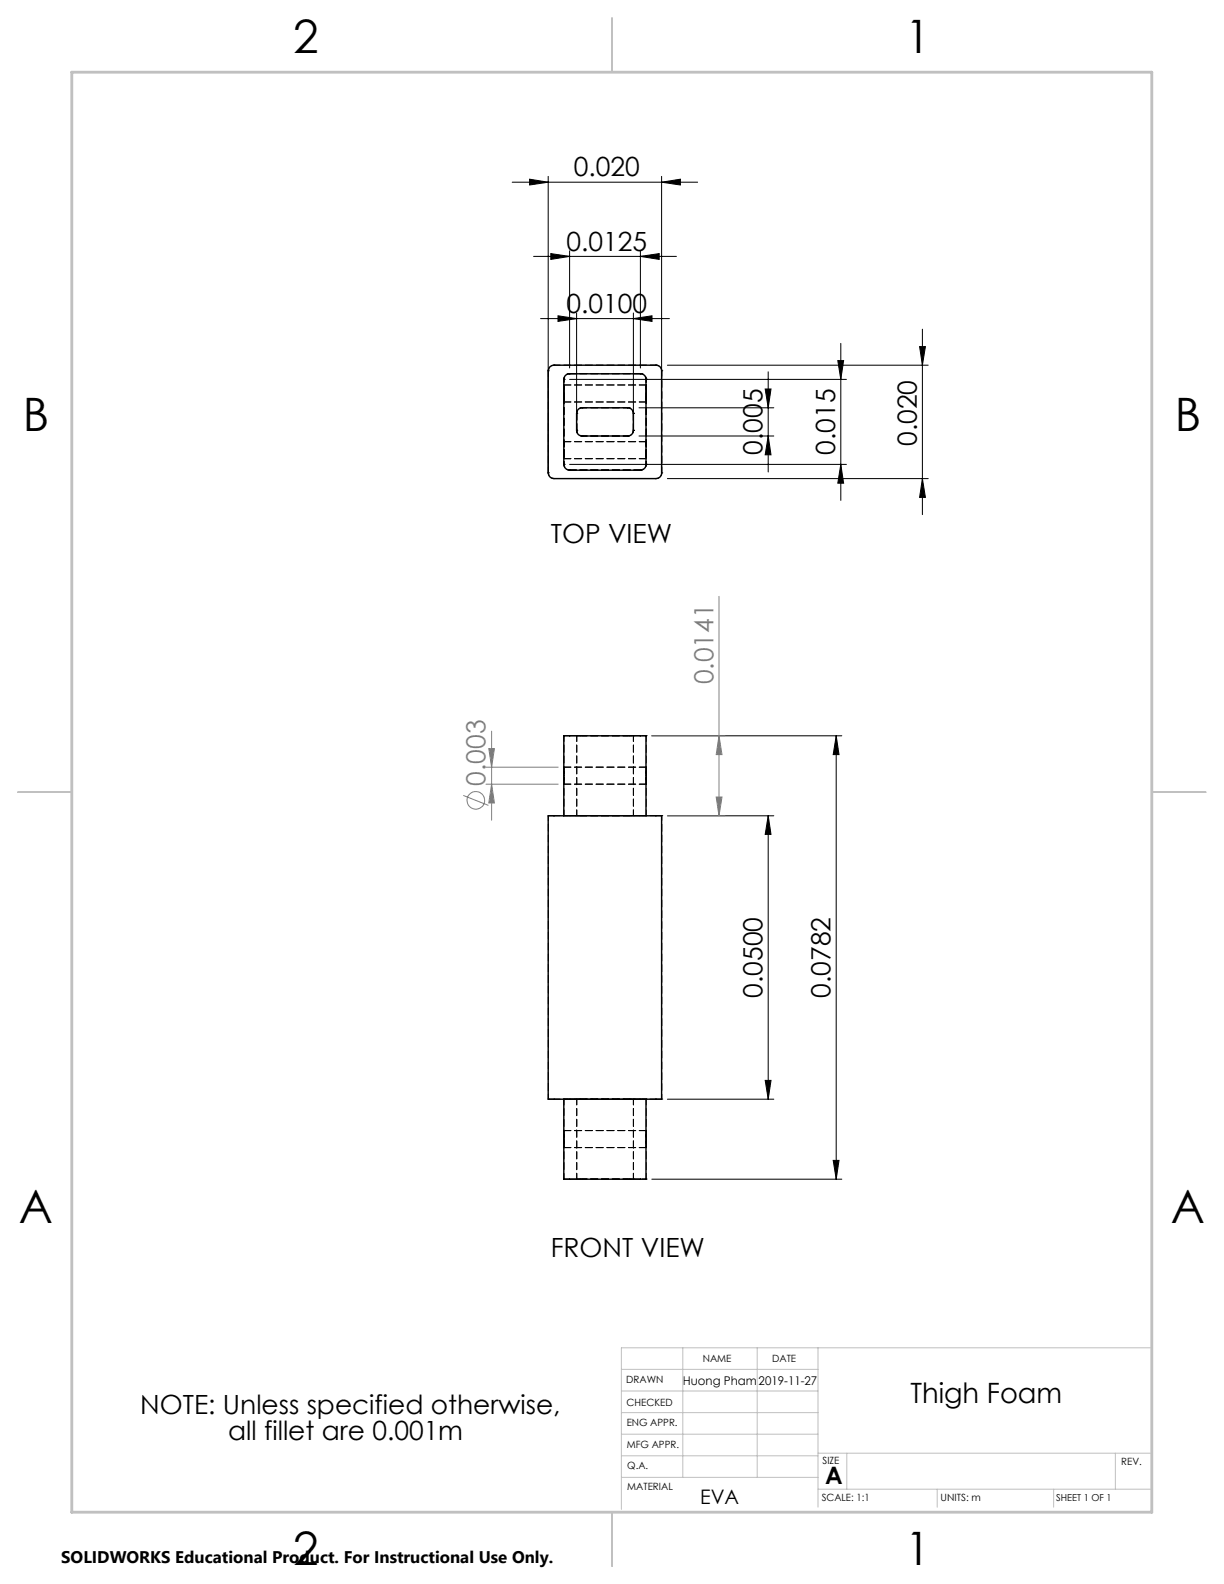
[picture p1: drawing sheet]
<svg xmlns="http://www.w3.org/2000/svg" width="216mm" height="279mm" viewBox="0 0 216 279" stroke-linecap="round" stroke-linejoin="round" font-family="sans-serif">
<g fill="none" stroke="#808080" stroke-width=".18">
<path d="M126.8 105.2v38.7M85.7 135.3h12.8M85.7 138.3h12.8M86.2 132h1l-.5 3.3zM86.7 138.3l.5 3.3h-1zM86.7 129v15.7M115 129.8h12.8M126.8 129.8l.6 3.3h-1.1zM81.7 140.3l4.4 1.8M117.7 143.9h10.1M126.3 140.6h1.1l-.6 3.3z"/>
<circle cx="83.9" cy="141.2" r="1.56"/>
</g>
<g fill="none" stroke="#000" stroke-width=".18">
<path d="M90.3 32.1h32.7M93.4 31.6l3.3 .5-3.3 .5zM96.7 31.1v52.3M116.7 32.1l3.3-.5v1zM116.7 31.1v52.3M94.1 45.2h25.2M95.4 56.2h22.7M97.2 44.7l3.3 .5-3.3 .6zM98.4 55.7l3.3 .5-3.3 .5zM100.5 44.2v20.7M101.7 55.2v20.7M111.7 56.2l3.3-.5v1z"/>
<path d="M111.7 55.2v20.7M113 45.2l3.3-.5v1.1zM113 44.2v20.7M162.7 58.1v32.7M100.5 66.9h48.8M112.7 76.9h23.8M112.7 71.9h23.8M117.7 64.4h46M135 68.6h1l-.5 3.3zM135.5 76.9l.5 3.3h-1zM135.5 65.6v17.7M147.8 63.6h1l-.5 3.3z"/>
<path d="M148.3 60.6v27.7M162.2 61.1h1l-.5 3.3zM100.5 81.9h48.8M117.7 84.4h46M148.3 81.9l.5 3.3h-1zM162.7 84.4l.5 3.3h-1zM115 129.8h33.5M147.5 129.8l.5 3.3h-1zM147.5 129.8v78.2M117.7 143.9h18.8M135.5 143.9l.5 3.3h-1zM135.5 143.9v50"/>
<path d="M117.7 193.9h18.8M135 190.6h1l-.5 3.3zM115 208h33.5M147 204.7h1l-.5 3.3z"/>
</g>
<g fill="none" stroke="#c0c0c0" stroke-width=".18">
<path d="M120.4 237.7v22.9M133.6 237.7v22.9M144.3 237.7v28.2M203.2 237.7h-93.6v28.5M109.6 241.5h34.7M109.6 245.4h34.7M109.6 249.2h34.7M109.6 253h34.7M109.6 256.8h34.7M144.3 256.3h58.9M149.4 256.3v6.4M196.7 256.3v6.4"/>
<path d="M109.6 260.6h34.7M144.3 262.7h58.9M165.3 262.7v3.2M185.8 262.7v3.2"/>
</g>
<path d="M108 3.2v9.5M3.1 139.7h9.6M203.2 139.7h9.5M108 266.7v9.6" fill="none" stroke="#c0c0c0" stroke-width=".25"/>
<path d="M12.7 12.7h190.5v254h-190.5z" fill="none" stroke="#c0c0c0" stroke-width=".5"/>
<g fill="#000">
<path d="M93.4 31.6l3.3 .5-3.3 .5zM116.7 32.1l3.3-.5v1zM97.2 44.7l3.3 .5-3.3 .6zM113 45.2l3.3-.5v1.1zM98.4 55.7l3.3 .5-3.3 .5zM111.7 56.2l3.3-.5v1z"/>
<path d="M135 190.6h1l-.5 3.3zM135.5 143.9l.5 3.3h-1zM147 204.7h1l-.5 3.3zM147.5 129.8l.5 3.3h-1zM162.7 84.4l.5 3.3h-1zM162.2 61.1h1l-.5 3.3zM148.3 81.9l.5 3.3h-1zM147.8 63.6h1l-.5 3.3zM135.5 76.9l.5 3.3h-1zM135 68.6h1l-.5 3.3z"/>
</g>
<g fill="#808080">
<path d="M126.3 140.6h1.1l-.6 3.3zM126.8 129.8l.6 3.3h-1.1z"/>
<path d="M86.2 132h1l-.5 3.3zM86.7 138.3l.5 3.3h-1z"/>
</g>
<path d="M97 64.7l.7-.3h18a.96 .96 0 0 1 1 1v18a.96 .96 0 0 1-1 1h-18a1.02 1.02 0 0 1-1-1v-18zM99.8 66.2l.5-.3h12.7a.96 .96 0 0 1 .9 1v15a1.02 1.02 0 0 1-.9 1h-12.5a1.09 1.09 0 0 1-1.1-1v-15zM102 72.2l.5-.3h8.2a1.02 1.02 0 0 1 1 1v3a1.02 1.02 0 0 1-1 1h-8a.96 .96 0 0 1-1-1v-3zM96.7 143.9h20v50h-20zM99.4 143.9v-14.1h14.5v14.1M99.4 193.9v14.1h14.5v-14.1" fill="none" stroke="#000" stroke-width=".25"/>
<g fill="none" stroke="#000" stroke-width=".18" stroke-dasharray="1.3 .6">
<path d="M96.7 65.4h.1M97.7 64.4h.1M99.5 66.9h.1M100.5 65.9h.1M101.7 72.9h.1M101.7 75.9h.1M102.7 71.9h.1M102.7 76.9h.1M110.7 71.9h.1M110.7 76.9h.1M111.7 72.9h.1M111.7 75.9h.1"/>
<path d="M113 65.9h.1M114 66.9h.1M115.7 64.4h.1M116.7 65.4h.1M96.7 83.4h.1M97.7 84.4h.1M99.5 81.9h.1M100.5 82.9h.1M113 82.9h.1M114 81.9h.1M115.7 84.4h.1M116.7 83.4h.1"/>
<path d="M99.5 129.8h.1M101.7 129.8h.1M111.7 129.8h.1M114 129.8h.1M96.7 143.9h.1M99.5 143.9h.1M101.7 143.9h.1M111.7 143.9h.1M114 143.9h.1M116.7 143.9h.1M96.7 193.9h.1M99.5 193.9h.1"/>
<path d="M101.7 193.9h.1M111.7 193.9h.1M114 193.9h.1M116.7 193.9h.1M99.5 208h.1M101.7 208h.1M111.7 208h.1M114 208h.1"/>
</g>
<g fill="none" stroke="#000" stroke-width=".18" stroke-dasharray="1.3 .6" stroke-dashoffset=".1">
<path d="M99.5 70.9h14.5M101.7 72.9v3M101.7 75.9v-3M111.7 75.9v-3M111.7 72.9v3M113 65.9h-12.5M114 67.9h-14.5M114 77.9h-14.5M99.5 80.9h14.5M100.5 82.9h12.5M99.5 138.3h14.5M113 129.8h-12.5"/>
<path d="M114 135.3h-14.5M100.5 143.9h12.5M113 143.9h-12.5M100.5 193.9h12.5M113 193.9h-12.5M114 199.4h-14.5M99.5 202.4h14.5M113 208h-12.5"/>
</g>
<g fill="none" stroke="#000" stroke-width=".18" stroke-dasharray="1.3 .6" stroke-dashoffset=".5">
<path d="M99.5 67.9v3v-3M99.5 77.9v3v-3M114 67.9v3v-3M114 77.9v3v-3M99.5 136.8v-1.5v3v-1.5M100.5 129.8h-1M101.7 129.8h1M102.7 129.8h-1M110.7 129.8h1M111.7 129.8h-1M114 136.8v-1.5v3v-1.5M114 129.8h-1"/>
<path d="M97.7 143.9h-1M99.5 143.9h1M100.5 143.9h-1M101.7 143.9h1M102.7 143.9h-1M110.7 143.9h1M111.7 143.9h-1M113 143.9h1M114 143.9h-1M116.7 143.9h-1M96.7 193.9h1M99.5 193.9h1"/>
<path d="M100.5 193.9h-1M101.7 193.9h1M102.7 193.9h-1M110.7 193.9h1M111.7 193.9h-1M113 193.9h1M114 193.9h-1M115.7 193.9h1M99.5 200.9v-1.5v3v-1.5M100.5 208h-1M101.7 208h1M102.7 208h-1"/>
<path d="M110.7 208h1M111.7 208h-1M114 200.9v-1.5v3v-1.5M114 208h-1"/>
</g>
<path d="M99.5 129.8v14.1M114 129.8v14.1M101.7 143.9v-14.1M111.7 143.9v-14.1M99.5 193.9v14.1M101.7 193.9v14.1M111.7 193.9v14.1M114 193.9v14.1" fill="none" stroke="#000" stroke-width=".18" stroke-dasharray="1.3 .6" stroke-dashoffset=".3"/>
<g fill="none" stroke="#000" stroke-width=".18" stroke-dasharray="1.3 .6" stroke-dashoffset=".4">
<path d="M102.7 76.9h8M102.7 71.9h8M110.7 71.9h-8M110.7 76.9h-8M102.7 129.8h8M110.7 129.8h-8M96.7 143.9v50M102.7 143.9h8M110.7 143.9h-8M102.7 193.9h8M110.7 193.9h-8M116.7 193.9v-50"/>
<path d="M102.7 208h8M110.7 208h-8"/>
</g>
<path d="M96.7 65.4v18M115.7 64.4h-18M97.7 84.4h18M116.7 83.4v-18M115.7 143.9h-18M115.7 193.9h-18" fill="none" stroke="#000" stroke-width=".18" stroke-dasharray="1.3 .6" stroke-dashoffset=".2"/>
<g fill="none" stroke="#000" stroke-width=".18" stroke-dasharray="1.3 .6" stroke-dashoffset=".8">
<path d="M96.7 65.4a1 1 0 0 1 1-1M99.5 66.9v15M100.5 65.9a1 1 0 0 0-1 1M101.7 75.9a1 1 0 0 0 1 1M101.7 72.9a1 1 0 0 1 1-1M102.7 71.9a1 1 0 0 0-1 1M102.7 76.9a1 1 0 0 1-1-1M110.7 76.9a1 1 0 0 0 1-1M110.7 71.9a1 1 0 0 1 1 1M111.7 72.9a1 1 0 0 0-1-1M111.7 75.9a1 1 0 0 1-1 1M114 66.9a1 1 0 0 0-1-1"/>
<path d="M115.7 64.4a1 1 0 0 1 1 1M97.7 84.4a1 1 0 0 1-1-1M99.5 81.9a1 1 0 0 0 1 1M113 82.9a1 1 0 0 0 1-1M114 81.9v-15M116.7 83.4a1 1 0 0 1-1 1"/>
</g>
<g font-size="8.1">
<text x="51.7" y="9.3">2</text>
<text x="159.7" y="9.3">1</text>
<text x="4" y="76">B</text>
<text x="207.2" y="76">B</text>
<text x="3.3" y="215.7">A</text>
<text x="206.5" y="215.7">A</text>
<text x="51.7" y="276">2</text>
<text x="159.7" y="276">1</text>
</g>
<text font-size="4.9" x="160.6" y="247.6">Thigh Foam</text>
<g font-size="4.7">
<text x="101.2" y="31.1">0.020</text>
<text x="99.9" y="44.2">0.0125</text>
<text x="99.9" y="55.2">0.0100</text>
<text x="134.5" y="80.2" transform="rotate(-90 134.5 80.2)">0.005</text>
<text x="147.3" y="80.2" transform="rotate(-90 147.3 80.2)">0.015</text>
<text x="161.7" y="78.7" transform="rotate(-90 161.7 78.7)">0.020</text>
<text x="97.1" y="95.7">TOP VIEW</text>
<text x="134.5" y="176" transform="rotate(-90 134.5 176)">0.0500</text>
<text x="146.5" y="176" transform="rotate(-90 146.5 176)">0.0782</text>
<text x="97.1" y="221.7">FRONT VIEW</text>
<text x="24.7" y="249.5">NOTE: Unless specified otherwise,</text>
<text x="40.2" y="254">all fillet are 0.001m</text>
</g>
<g font-size="4.7" fill="#808080">
<text x="125.8" y="120.7" transform="rotate(-90 125.8 120.7)">0.0141</text>
<text x="85.7" y="138.6" transform="rotate(-90 85.7 138.6)">0.003</text>
</g>
<text font-size="4.2" x="145.6" y="261.8">A</text>
<text font-size="3.5" x="123.5" y="265.3">EVA</text>
<text font-size="3" x="10.8" y="275.7">SOLIDWORKS Educational Product. For Instructional Use Only.</text>
<g font-size="2.1">
<text x="120.4" y="244.4">Huong Pham</text>
<text x="133.8" y="244.3">2019-11-27</text>
</g>
<g font-size="1.8">
<text x="110.5" y="243.9">DRAWN</text>
<text x="124" y="240.2">NAME</text>
<text x="136.2" y="240.2">DATE</text>
<text x="110.5" y="248">CHECKED</text>
<text x="110.5" y="251.6">ENG APPR.</text>
<text x="110.6" y="255.4">MFG APPR.</text>
<text x="110.6" y="262.7">MATERIAL</text>
<text x="110.6" y="259.1">Q.A.</text>
<text x="145.1" y="258.2">SIZE</text>
<text x="197.8" y="258.3">REV.</text>
<text x="145" y="264.8">SCALE: 1:1</text>
<text x="165.9" y="264.8">UNITS: m</text>
</g>
<text font-size="1.7" x="186.3" y="264.8">SHEET 1 OF 1</text>
</svg>
